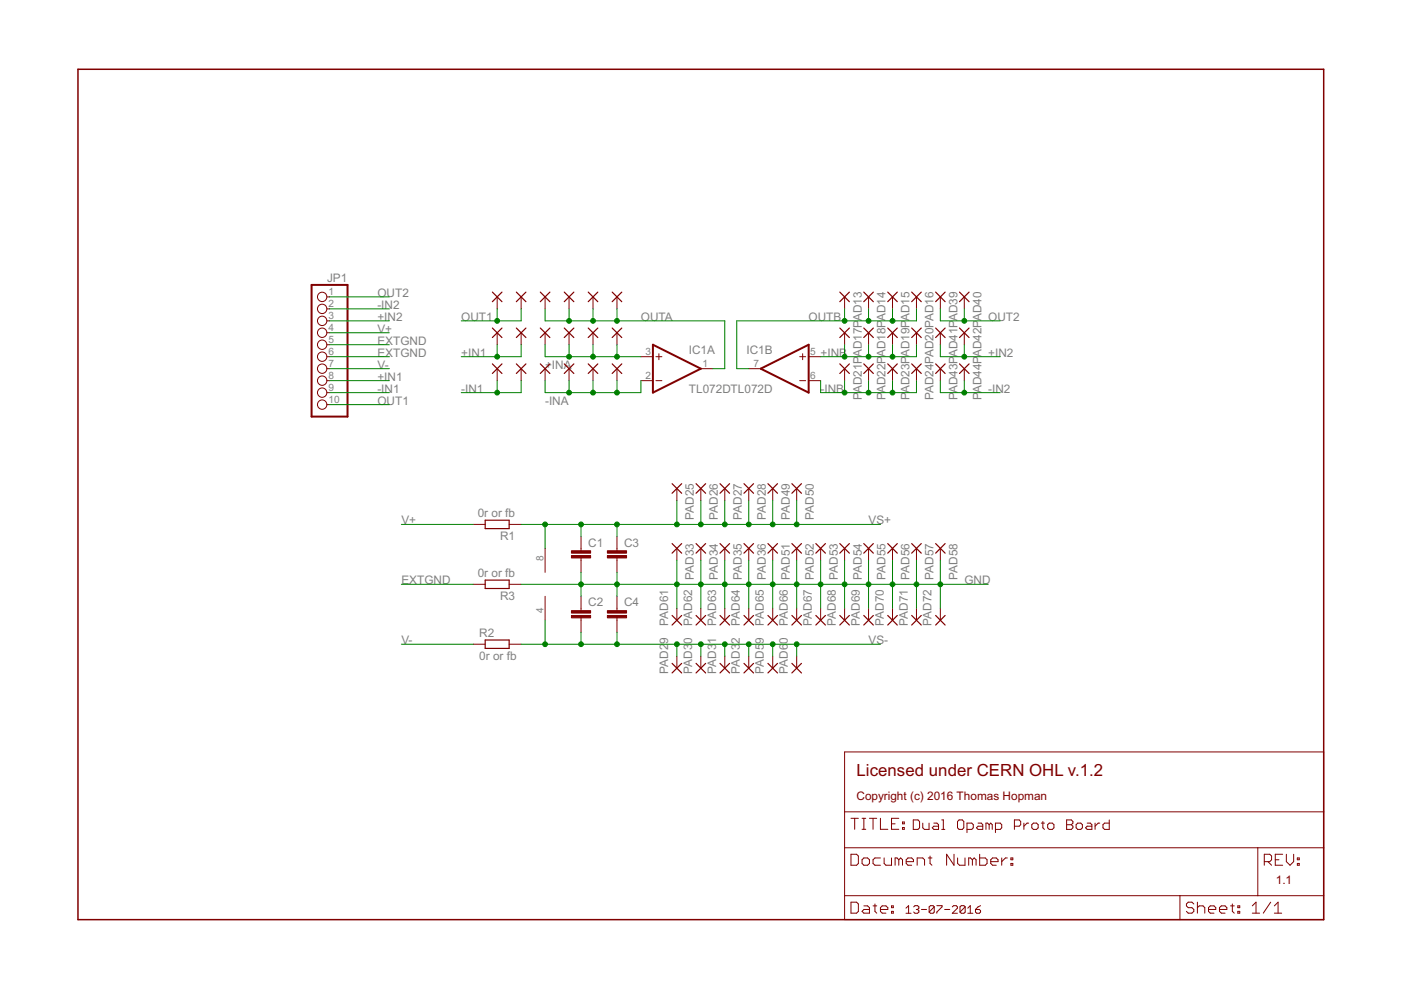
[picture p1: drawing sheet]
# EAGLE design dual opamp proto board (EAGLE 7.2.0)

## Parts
C1  C-EUC0805  [C0805]
C2  C-EUC0805  [C0805]
C3  C-EUC1206  [C1206]
C4  C-EUC1206  [C1206]
IC1  TL072D  [SO08]
JP1  PINHD-1X10  [1X10]
PAD1  2,15/1,0  [2,15/1,0]
PAD2  2,15/1,0  [2,15/1,0]
PAD3  2,15/1,0  [2,15/1,0]
PAD4  2,15/1,0  [2,15/1,0]
PAD5  2,15/1,0  [2,15/1,0]
PAD6  2,15/1,0  [2,15/1,0]
PAD7  2,15/1,0  [2,15/1,0]
PAD8  2,15/1,0  [2,15/1,0]
PAD9  2,15/1,0  [2,15/1,0]
PAD10  2,15/1,0  [2,15/1,0]
PAD11  2,15/1,0  [2,15/1,0]
PAD12  2,15/1,0  [2,15/1,0]
PAD13  2,15/1,0  [2,15/1,0]
PAD14  2,15/1,0  [2,15/1,0]
PAD15  2,15/1,0  [2,15/1,0]
PAD16  2,15/1,0  [2,15/1,0]
PAD17  2,15/1,0  [2,15/1,0]
PAD18  2,15/1,0  [2,15/1,0]
PAD19  2,15/1,0  [2,15/1,0]
PAD20  2,15/1,0  [2,15/1,0]
PAD21  2,15/1,0  [2,15/1,0]
PAD22  2,15/1,0  [2,15/1,0]
PAD23  2,15/1,0  [2,15/1,0]
PAD24  2,15/1,0  [2,15/1,0]
PAD25  2,15/1,0  [2,15/1,0]
PAD26  2,15/1,0  [2,15/1,0]
PAD27  2,15/1,0  [2,15/1,0]
PAD28  2,15/1,0  [2,15/1,0]
PAD29  2,15/1,0  [2,15/1,0]
PAD30  2,15/1,0  [2,15/1,0]
PAD31  2,15/1,0  [2,15/1,0]
PAD32  2,15/1,0  [2,15/1,0]
PAD33  2,15/1,0  [2,15/1,0]
PAD34  2,15/1,0  [2,15/1,0]
PAD35  2,15/1,0  [2,15/1,0]
PAD36  2,15/1,0  [2,15/1,0]
PAD37  2,15/1,0  [2,15/1,0]
PAD38  2,15/1,0  [2,15/1,0]
PAD39  2,15/1,0  [2,15/1,0]
PAD40  2,15/1,0  [2,15/1,0]
PAD41  2,15/1,0  [2,15/1,0]
PAD42  2,15/1,0  [2,15/1,0]
PAD43  2,15/1,0  [2,15/1,0]
PAD44  2,15/1,0  [2,15/1,0]
PAD45  2,15/1,0  [2,15/1,0]
PAD46  2,15/1,0  [2,15/1,0]
PAD47  2,15/1,0  [2,15/1,0]
PAD48  2,15/1,0  [2,15/1,0]
PAD49  2,15/1,0  [2,15/1,0]
PAD50  2,15/1,0  [2,15/1,0]
PAD51  2,15/1,0  [2,15/1,0]
PAD52  2,15/1,0  [2,15/1,0]
PAD53  2,15/1,0  [2,15/1,0]
PAD54  2,15/1,0  [2,15/1,0]
PAD55  2,15/1,0  [2,15/1,0]
PAD56  2,15/1,0  [2,15/1,0]
PAD57  2,15/1,0  [2,15/1,0]
PAD58  2,15/1,0  [2,15/1,0]
PAD59  2,15/1,0  [2,15/1,0]
PAD60  2,15/1,0  [2,15/1,0]
PAD61  2,15/1,0  [2,15/1,0]
PAD62  2,15/1,0  [2,15/1,0]
PAD63  2,15/1,0  [2,15/1,0]
PAD64  2,15/1,0  [2,15/1,0]
PAD65  2,15/1,0  [2,15/1,0]
PAD66  2,15/1,0  [2,15/1,0]
PAD67  2,15/1,0  [2,15/1,0]
PAD68  2,15/1,0  [2,15/1,0]
PAD69  2,15/1,0  [2,15/1,0]
PAD70  2,15/1,0  [2,15/1,0]
PAD71  2,15/1,0  [2,15/1,0]
PAD72  2,15/1,0  [2,15/1,0]
R1  0r or fb  R-EU_R0805  [R0805]
R2  0r or fb  R-EU_R0805  [R0805]
R3  0r or fb  R-EU_R0805  [R0805]

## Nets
+IN1: JP1.8 PAD45.1(P) PAD46.1(P)
+IN2: JP1.3 PAD41.1(P) PAD42.1(P)
+INA: IC1.3(A:+IN) PAD5.1(P) PAD6.1(P) PAD7.1(P) PAD8.1(P)
+INB: IC1.5(B:+IN) PAD17.1(P) PAD18.1(P) PAD19.1(P) PAD20.1(P)
-IN1: JP1.9 PAD47.1(P) PAD48.1(P)
-IN2: JP1.2 PAD43.1(P) PAD44.1(P)
-INA: IC1.2(A:-IN) PAD9.1(P) PAD10.1(P) PAD11.1(P) PAD12.1(P)
-INB: IC1.6(B:-IN) PAD21.1(P) PAD22.1(P) PAD23.1(P) PAD24.1(P)
EXTGND: JP1.5 JP1.6 R3.2
GND: C1.2 C2.1 C3.2 C4.1 PAD33.1(P) PAD34.1(P) PAD35.1(P) PAD36.1(P) PAD51.1(P) PAD52.1(P) PAD53.1(P) PAD54.1(P) PAD55.1(P) PAD56.1(P) PAD57.1(P) PAD58.1(P) PAD61.1(P) PAD62.1(P) PAD63.1(P) PAD64.1(P) PAD65.1(P) PAD66.1(P) PAD67.1(P) PAD68.1(P) PAD69.1(P) PAD70.1(P) PAD71.1(P) PAD72.1(P) R3.1
OUT1: JP1.10 PAD37.1(P) PAD38.1(P)
OUT2: JP1.1 PAD39.1(P) PAD40.1(P)
OUTA: IC1.1(A:OUT) PAD1.1(P) PAD2.1(P) PAD3.1(P) PAD4.1(P)
OUTB: IC1.7(B:OUT) PAD13.1(P) PAD14.1(P) PAD15.1(P) PAD16.1(P)
V+: JP1.4 R1.2
V-: JP1.7 R2.1
VS+: C1.1 C3.1 IC1.8(P:V+) PAD25.1(P) PAD26.1(P) PAD27.1(P) PAD28.1(P) PAD49.1(P) PAD50.1(P) R1.1
VS-: C2.2 C4.2 IC1.4(P:V-) PAD29.1(P) PAD30.1(P) PAD31.1(P) PAD32.1(P) PAD59.1(P) PAD60.1(P) R2.2

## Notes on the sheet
- Licensed under CERN OHL v.1.2
- Copyright (c) 2016 Thomas Hopman
- Dual Opamp Proto Board
- 1.1
- 13-07-2016
